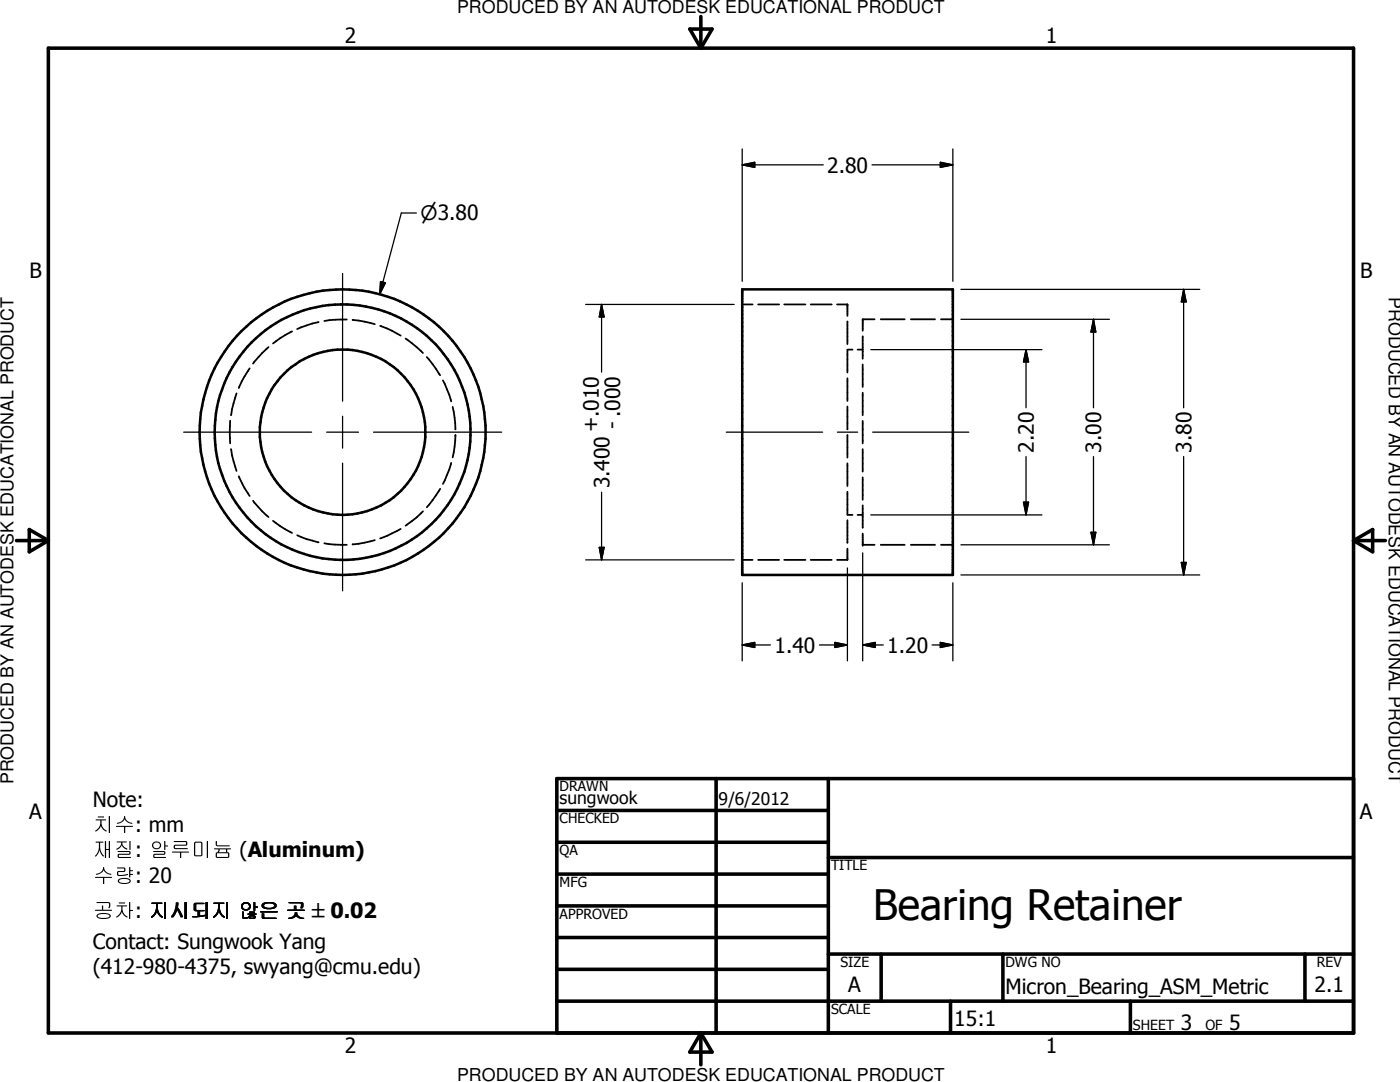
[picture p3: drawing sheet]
<svg xmlns="http://www.w3.org/2000/svg" width="279mm" height="216mm" viewBox="0 0 279 216" stroke-linecap="round" stroke-linejoin="round" font-family="sans-serif">
<g fill="none" stroke="#000" stroke-width=".35">
<path d="M47.2 78.5l-1.1 4.3M49.8 73.5l-1.5 2.6-.6 1.3M53.6 69.3l-1.3 1.1-1.8 2.2M58.3 66.1l-2.4 1.4-1.4 1M63.6 64.3l-1.3 .3-3 1.1M69.2 63.8h-2.3l-2.2 .3M70.4 63.8l2.3 .4 2.1 .5M75.9 65l2.3 1 1.8 1M80.9 67.6l2.2 1.7 1.3 1.1M85.2 71.2l2.6 3.7M88.4 75.9l1.3 2.9 .3 1.3M148.1 60.7h2.1"/>
<path d="M151.3 60.7h4.2M156.5 60.7h4.2M161.8 60.7h4.2M167 60.7h2.1v2.3M169.1 64.1v4.6M169.1 69.8v4.5M169.1 75.5v4.5M169.1 69.8h1M171.2 69.8h1M172.2 67.1v4.5M172.2 72.7v4.5M172.2 78.4v4.4"/>
<path d="M174.5 63.7h-2.3v2.3M175.8 63.7h4.8M181.8 63.7h4.8M187.8 63.7h2.4M45.9 83.9v4.6M46.1 89.6l.2 1.3 .9 3.1M47.7 95l1.1 2.4 1 1.6M50.5 99.9l1.8 2.1 1.3 1.2M87.8 97.5l-1.5 2.3-1.1 1.4M90 92.4l-.3 1.3-1.3 2.9M90.3 81.2l.4 2.1 .2 2.4M90.9 86.8l-.2 2.4-.4 2.1"/>
<path d="M169.1 81.1v4.6M169.1 86.8v4.5M169.1 92.5v4.5M169.1 98.1v4.6M172.2 84v4.5M172.2 89.6v4.5M172.2 95.2v4.5M54.5 103.9l1.4 1.1 2.4 1.3M59.3 106.8l1.9 .8 2.4 .6M64.7 108.4l2.2 .3h2.3M74.8 107.8l-2.1 .5-2.3 .3M80 105.5l-2.8 1.4-1.3 .5"/>
<path d="M84.4 102l-1.3 1.3-2.2 1.6M148.1 111.7h2.1M151.3 111.7h4.2M156.5 111.7h4.2M161.8 111.7h4.2M169.1 103.8v4.5M169.1 109.5v2.2h-2.1M169.1 102.7h1M171.2 102.7h1M172.2 106.5v2.2h2.3M172.2 100.8v4.5M175.8 108.7h4.8"/>
<path d="M181.8 108.7h4.8M187.8 108.7h2.4"/>
</g>
<g fill="#000">
<circle cx="169.1" cy="60.7" r=".18"/>
<circle cx="90.9" cy="86.8" r=".18"/>
<circle cx="172.2" cy="108.7" r=".18"/>
</g>
<g fill="none" stroke="#000" stroke-width=".51">
<path d="M148.1 57.7h42.1v57h-42.1z"/>
<circle cx="68.3" cy="86.2" r="16.5"/>
<circle cx="68.4" cy="86.2" r="28.5"/>
<circle cx="68.4" cy="86.3" r="25.5"/>
</g>
<g fill="none" stroke="#000" stroke-width=".71">
<path d="M9.7 9.6h260.4v196.5h-260.4zM137.7 5.8h4.4l-2.2 3.8zM139.9 3.3v6.3M3.3 107.9h6.4M5.8 105.7l3.9 2.2-3.9 2.2zM270.1 107.9h6.4M270.1 107.9l3.8-2.2v4.4zM142.9 155.4v50.7M165.3 155.4v50.7M270.1 155.4h-159v50.7M111.1 161.7h54.2M111.1 168.1h54.2"/>
<path d="M111.1 174.4h54.2M165.3 171.1h104.8M111.1 180.8h54.2M111.1 187.1h54.2M111.1 193.4h54.2M111.1 199.8h159M165.3 190.4h104.8M175.9 190.4v9.4M189.7 199.8v6.3M200.2 190.4v9.4M225.6 199.8v6.3M260.4 190.4v9.4"/>
<path d="M139.9 206.1v6.4M139.9 206.1l2.2 3.8h-4.4z"/>
</g>
<g fill="none" stroke="#000" stroke-width=".25">
<path d="M148.1 32.9l2.5-.5v1zM148.1 32.9h16.2M148.1 29.7v26.4M174 32.9h16.2M187.7 32.4l2.5 .5-2.5 .5zM190.2 29.7v26.4M68.4 54.6v25.5M75.9 56.2l1 .2-1.1 2.3zM83.1 42.5h-3l-4.3 16.2M191.8 57.7h47.6M236.2 57.7l.5 2.5h-.9zM236.2 57.7v23.7"/>
<path d="M116.9 60.7h29.6M120.1 60.7l.5 2.5h-1zM120.1 60.7v13.6M173.8 69.8h34.1M191.8 63.7h29.6M204.8 69.8l.5 2.4h-1zM204.8 69.8v11.6M218.2 63.7l.5 2.6h-1zM218.2 63.7v17.7M36.7 86.2h25.5M65.2 86.2h6.3M68.4 83.1v6.3"/>
<path d="M68.4 92.4v25.5M74.5 86.2h25.6M120.1 98.2v13.5M144.9 86.2h19.3M167.1 86.2h4.1M174.2 86.2h19.1M204.8 91.1v11.6M218.2 91.1v17.6M236.2 91.1v23.6M116.9 111.7h29.6M119.6 109.2h1l-.5 2.5zM148.1 116.3v15.6"/>
<path d="M169.1 113.3v18.6M172.2 110.3v21.6M173.8 102.7h34.1M190.2 116.3v15.6M191.8 108.7h29.6M191.8 114.7h47.6M204.3 100.2h1l-.5 2.5zM217.7 106.2h1l-.5 2.5zM235.8 112.2h.9l-.5 2.5zM148.1 128.7l2.5-.5v1zM148.1 128.7h5.7M163.5 128.7h5.6"/>
<path d="M166.6 128.2l2.5 .5-2.5 .5zM172.2 128.7l2.5-.5v1zM172.2 128.7h4.1M186 128.7h4.2M187.7 128.2l2.5 .5-2.5 .5z"/>
</g>
<g fill="#000">
<path d="M148.1 32.9l2.5-.5v1zM187.7 32.4l2.5 .5-2.5 .5zM75.9 56.2l1 .2-1.1 2.3zM120.1 60.7l.5 2.5h-1zM204.8 69.8l.5 2.4h-1zM218.2 63.7l.5 2.6h-1zM236.2 57.7l.5 2.5h-.9zM119.6 109.2h1l-.5 2.5zM204.3 100.2h1l-.5 2.5zM217.7 106.2h1l-.5 2.5zM235.8 112.2h.9l-.5 2.5zM148.1 128.7l2.5-.5v1z"/>
<path d="M166.6 128.2l2.5 .5-2.5 .5zM172.2 128.7l2.5-.5v1zM187.7 128.2l2.5 .5-2.5 .5z"/>
</g>
<text font-size="8.4" x="174.3" y="183.6">Bearing Retainer</text>
<g font-size="4.2">
<text x="68.8" y="8.7">2</text>
<text x="208.7" y="8.7">1</text>
<text x="165.1" y="34.5">2.80</text>
<text x="5.9" y="55.5">B</text>
<text x="271.4" y="55.5">B</text>
<text x="119.3" y="86.3" transform="rotate(-90 119.3 86.3)">+.010</text>
<text x="123.6" y="85.5" transform="rotate(-90 123.6 85.5)">- .000</text>
<text x="206.3" y="90.3" transform="rotate(-90 206.3 90.3)">2.20</text>
<text x="219.8" y="90.3" transform="rotate(-90 219.8 90.3)">3.00</text>
<text x="237.8" y="90.3" transform="rotate(-90 237.8 90.3)">3.80</text>
<text x="121.7" y="97.5" transform="rotate(-90 121.7 97.5)">3.400</text>
<text x="154.6" y="130.2">1.40</text>
<text x="177.1" y="130.2">1.20</text>
<text x="18.5" y="161">Note:</text>
<text x="5.8" y="163.4">A</text>
<text x="18.5" y="166">치수: mm</text>
<text x="271.4" y="163.4">A</text>
<text x="18.5" y="171.1">재질: 알루미늄 (Aluminum)</text>
<text x="18.5" y="176.1">수량: 20</text>
<text x="18.5" y="183.1">공차: 지시되지 않은 곳 ±0.02</text>
<text x="18.5" y="189.4">Contact: Sungwook Yang</text>
<text x="18.5" y="194.4">(412-980-4375, swyang@cmu.edu)</text>
<text x="169.3" y="197.9">A</text>
<text x="262.3" y="197.9">2.1</text>
<text x="200.7" y="198.4">Micron_Bearing_ASM_Metric</text>
<text x="190.5" y="204.7">15:1</text>
<text x="235.7" y="205.6">3</text>
<text x="245.3" y="205.6">5</text>
<text x="68.8" y="210.2">2</text>
<text x="208.7" y="210.2">1</text>
</g>
<text font-size="4" x="83.9" y="44">⌀3.80</text>
<g font-size="3.5">
<text x="91.2" y="2.6">PRODUCED BY AN AUTODESK EDUCATIONAL PRODUCT</text>
<text x="277.2" y="59.4" transform="rotate(90 277.2 59.4)">PRODUCED BY AN AUTODESK EDUCATIONAL PRODUCT</text>
<text x="2.7" y="156.5" transform="rotate(-90 2.7 156.5)">PRODUCED BY AN AUTODESK EDUCATIONAL PRODUCT</text>
<text x="111.7" y="160.5">sungwook</text>
<text x="143.4" y="160.7">9/6/2012</text>
<text x="91.2" y="215.8">PRODUCED BY AN AUTODESK EDUCATIONAL PRODUCT</text>
</g>
<g font-size="2.8">
<text x="111.7" y="157.9">DRAWN</text>
<text x="111.7" y="164.3">CHECKED</text>
<text x="111.7" y="170.6">QA</text>
<text x="165.9" y="173.7">TITLE</text>
<text x="111.7" y="177">MFG</text>
<text x="111.7" y="183.3">APPROVED</text>
<text x="167.7" y="193">SIZE</text>
<text x="200.7" y="193">DWG NO</text>
<text x="262.8" y="192.9">REV</text>
<text x="165.9" y="202.4">SCALE</text>
<text x="226.1" y="205.6">SHEET</text>
<text x="240.6" y="205.6">OF</text>
</g>
</svg>
